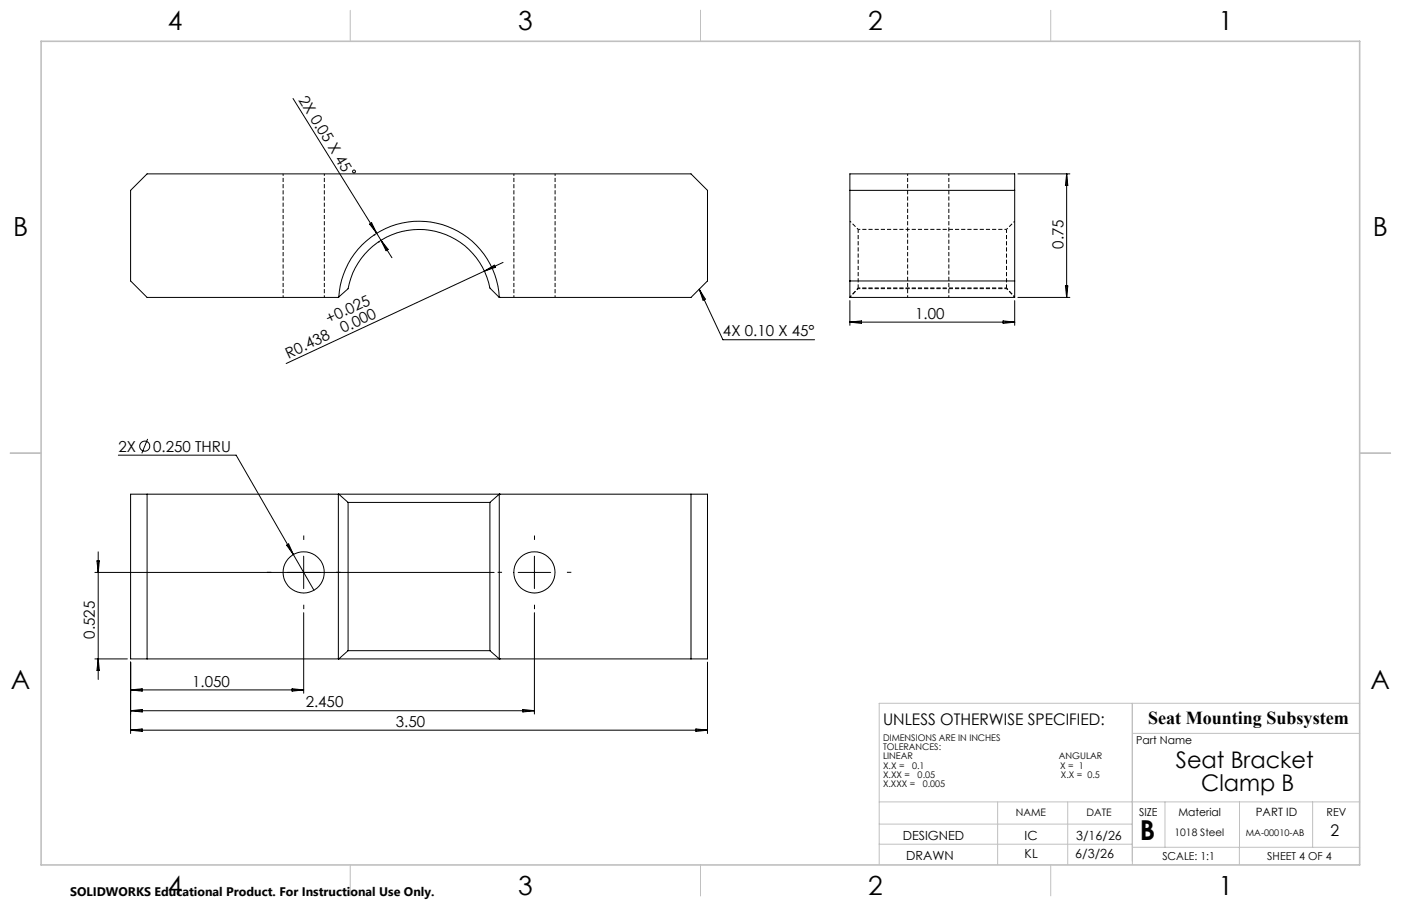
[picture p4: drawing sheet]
<svg xmlns="http://www.w3.org/2000/svg" width="432mm" height="279mm" viewBox="0 0 432 279" stroke-linecap="round" stroke-linejoin="round" font-family="sans-serif">
<path d="M87.3 53.6v38.1M158.4 53.6v38.1M279.7 53.6v38.1M310.2 70.7h-45.7M100 91.7v-38.1M171.1 91.7v-38.1M262 91.7l2.5-2.9M264.5 89h45.7M292.4 91.7v-38.1M310.2 88.8l2.6 2.9M310.2 88.8h-45.7" fill="none" stroke="#000" stroke-width=".31" stroke-dasharray="1.3 .6" stroke-dashoffset=".6" stroke-linecap="butt"/>
<g fill="none" stroke="#000" stroke-width=".31">
<path d="M90.3 30.4l25.8 41.5M261.9 53.6h50.8v38.1h-50.8zM261.9 58.7h50.8M313.7 53.6h16M328.8 53.6v38.1M328.8 53.6l.3 3.6h-.7zM113.9 69.1l.6-.4 1.6 3.2zM115.3 72.5h.1M116.1 71.9l1.3 2.2M116.6 74.6h.1M117.4 74.1l3.4 5.4M117.4 74.1l2.2 2.8-.6 .4z"/>
<path d="M104.4 91.6a24.8 24.8 0 0 1 24.8-23.4 24.8 24.8 0 0 1 24.7 23.5M104.4 91.6l2.9-2.6a22.2 22.2 0 0 1 21.7-18.2 22.2 22.2 0 0 1 22 18l2.9 2.9M104.4 91.6l-59.1 .1-5-5.1v-27.9l5-5.1h167.7l5.1 5.1v27.9l-5.1 5.1h-59.1M149.3 83.6l-61.1 28.5M149.3 83.6l3.1-1.8 .3 .6zM153.9 91.7h.1M155 80.9l-5.7 2.7M215.5 89.2l1.9 3.1-.7 .3zM215.5 89.2l7.3 15.6h28.3M261.9 92.7v7.6M261.9 86.6h50.8M261.9 99.3h50.8"/>
<path d="M261.9 99.3l3.6-.3v.7zM309.2 99l3.5 .3-3.5 .4zM312.7 92.7v7.6M313.7 91.7h16M328.4 88.2h.7l-.3 3.5zM45.5 135.4l-1.8 4.4M36.5 140.4h36.3l17.6 30.6M45.3 152.4v50.8M104.3 152.4v50.8M104.4 152.4h49.5M104.4 152.4h-64.1v50.8h64.1M104.4 152.4l2.9 2.5"/>
<path d="M107.3 154.9h43.7M107.3 154.9v45.8M151 154.9v45.8M153.9 152.4h.1M153.9 152.4h64.2v50.8h-64.2M153.9 152.4v50.8M153.9 152.4l-2.9 2.5M213 152.4v50.8M29.2 176.5h123.1M29.9 173h.7l-.3 3.5zM30.3 170.2v39.3M88.3 168.1l.7-.4 1.4 3.3z"/>
<path d="M90.4 171l6.4 11M93.6 171.5v10M159.7 176.5h10M164.7 171.5v10M93.6 188.9v24.9M164.7 188.9v31.3M29.2 203.2h10.1M30.3 203.2l.3 3.5h-.7zM40.3 204.2v22M40.3 212.8h53.3M40.3 212.8l3.5-.4v.7zM40.3 219.2l3.5-.4v.8z"/>
<path d="M40.3 219.2h124.4M90 212.4l3.6 .4-3.6 .3zM104.4 203.2h49.5M107.3 200.7h43.7M107.3 200.7l-2.9 2.5M151 200.7l2.9 2.5M153.9 203.2h.1M161.1 218.8l3.6 .4-3.6 .4zM218.1 204.2v22M40.3 225.2l3.5-.4v.8zM40.3 225.2h177.8M214.5 224.8l3.6 .4-3.6 .4z"/>
<circle cx="109.1" cy="52.9" r=".44"/>
<circle cx="44.6" cy="137.6" r="1.56"/>
<circle cx="93.6" cy="176.5" r="6.3"/>
<circle cx="164.7" cy="176.5" r="6.3"/>
</g>
<path d="M264.5 70.7l-2.5-2.5M312.8 68.2l-2.6 2.5M262 91.6l2.5-2.6M310.2 89l2.6 2.6" fill="none" stroke="#000" stroke-width=".31" stroke-dasharray="1.3 .6" stroke-dashoffset=".7" stroke-linecap="butt"/>
<path d="M264.5 88.8v.2M310.2 89v-.2" fill="none" stroke="#000" stroke-width=".31" stroke-dasharray="1.3 .6" stroke-linecap="butt"/>
<path d="M310.2 70.7v18.1M264.5 88.8v-18.1" fill="none" stroke="#000" stroke-width=".31" stroke-dasharray="1.3 .6" stroke-dashoffset=".2" stroke-linecap="butt"/>
<path d="M83.6 176.5h-1.3M93.6 166.5v-1.4M103.6 176.5h1.4M154.7 176.5h-1.3M164.7 166.5v-1.4M174.7 176.5h1.4M93.6 186.5v1.3M164.7 186.5v1.3" fill="none" stroke="#000" stroke-width=".31" stroke-dasharray="15.2 1.3 1.3 1.3" stroke-linecap="butt"/>
<g fill="none" stroke="#c0c0c0" stroke-width=".31">
<path d="M107.9 3.2v9.5M215.9 3.2v9.5M323.8 3.2v9.5M3.1 139.7h9.6M419.1 139.7h9.5M349 216.9v49.8M419.1 216.9h-148.1v49.8M349 226.2h70.1M271 247.3h148.1M271 254.1h78M307.5 247.3v19.4M329.1 247.3v19.4"/>
<path d="M359.1 247.3v14M382 247.3v19.4M404.6 247.3v14M107.9 266.7v9.6M215.9 266.7v9.6M271 260.3h78M323.8 266.7v9.6M349 261.3h70.1"/>
</g>
<path d="M12.7 12.7h406.4v254h-406.4z" fill="none" stroke="#c0c0c0" stroke-width=".5"/>
<text font-size="8.5" x="351.3" y="259">B</text>
<g font-size="8.1">
<text x="51.7" y="9.3">4</text>
<text x="159.7" y="9.3">3</text>
<text x="267.6" y="9.3">2</text>
<text x="375.6" y="9.3">1</text>
<text x="4" y="72.8">B</text>
<text x="423.1" y="72.8">B</text>
<text x="3.3" y="212.5">A</text>
<text x="422.4" y="212.5">A</text>
<text x="51.7" y="276">4</text>
<text x="159.7" y="276">3</text>
<text x="267.6" y="276">2</text>
<text x="375.6" y="276">1</text>
</g>
<g font-size="7.1">
<text x="362.4" y="236.8">Seat Bracket</text>
<text x="370.2" y="243.8">Clamp B</text>
</g>
<text font-size="5.6" x="353.8" y="223.3">Seat Mounting Subsystem</text>
<g font-size="4.9">
<text x="272.2" y="223.4">UNLESS OTHERWISE SPECIFIED:</text>
<text x="410.1" y="257.9">2</text>
</g>
<g font-size="4.7">
<text x="91.9" y="30.9" transform="rotate(58 91.9 30.9)">2X 0.05 X 45</text>
<text x="327.7" y="76.7" transform="rotate(-90 327.7 76.7)">0.75</text>
<text x="101.3" y="99.9" transform="rotate(-25 101.3 99.9)">+0.025</text>
<text x="282.1" y="98.3">1.00</text>
<text x="105.8" y="102.8" transform="rotate(-25 105.8 102.8)">0.000</text>
<text x="222.8" y="103.7">4X 0.10 X 45°</text>
<text x="88.9" y="110.6" transform="rotate(-25 88.9 110.6)">R0.438</text>
<text x="36.5" y="139.3">2X</text>
<text x="47.2" y="139.3">0.250 THRU</text>
<text x="29.3" y="196.9" transform="rotate(-90 29.3 196.9)">0.525</text>
<text x="59.2" y="211.7">1.050</text>
<text x="94.2" y="218.2">2.450</text>
<text x="122" y="224.2">3.50</text>
</g>
<g font-size="3.9">
<text x="278.2" y="259.1">DESIGNED</text>
<text x="315.8" y="259.1">IC</text>
<text x="331.7" y="259.1">3/16/26</text>
<text x="279.3" y="265.2">DRAWN</text>
<text x="315.8" y="264.7">KL</text>
<text x="331.4" y="264.7">6/3/26</text>
</g>
<text font-size="3.8" x="21.6" y="276.3">SOLIDWORKS Educational Product. For Instructional Use Only.</text>
<text font-size="3.5" x="387.1" y="251.8">PART ID</text>
<g font-size="3.4">
<text x="350.2" y="229.5">Part Name</text>
<text x="351.1" y="251.6">SIZE</text>
<text x="363.2" y="251.6">Material</text>
<text x="408.9" y="251.7">REV</text>
<text x="358.3" y="265.2">SCALE: 1:1</text>
<text x="390.6" y="265.2">SHEET 4 OF 4</text>
</g>
<g font-size="3.2">
<text x="313.1" y="251.6">NAME</text>
<text x="334.8" y="251.6">DATE</text>
<text x="362" y="257.9">1018 Steel</text>
</g>
<g font-size="2.8">
<text x="272.2" y="228.6">DIMENSIONS ARE IN INCHES</text>
<text x="272.2" y="231.4">TOLERANCES:</text>
<text x="272.2" y="234.2">LINEAR</text>
<text x="272.2" y="237">X.X =</text>
<text x="272.2" y="239.8">X.XX =</text>
<text x="281.1" y="237">0.1</text>
<text x="282.8" y="239.8">0.05</text>
<text x="326.3" y="234.2">ANGULAR</text>
<text x="326.8" y="237">X = 1</text>
<text x="327" y="239.8">X.X = 0.5</text>
<text x="272.2" y="242.7">X.XXX =</text>
<text x="284.4" y="242.7">0.005</text>
<text x="384" y="257.9">MA-00010-AB</text>
</g>
</svg>
